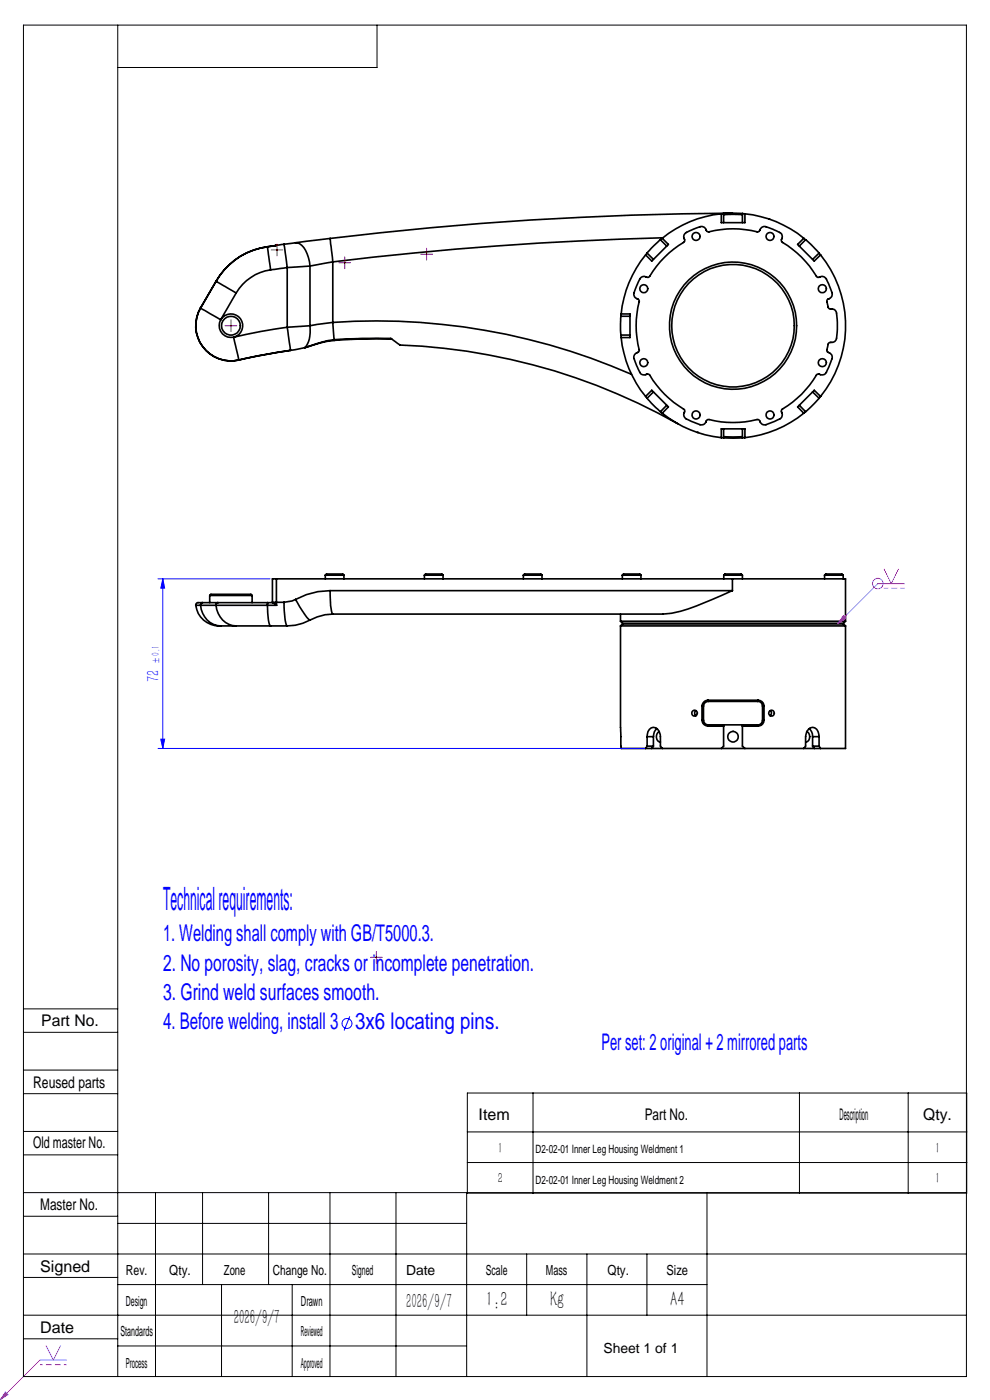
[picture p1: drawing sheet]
<svg xmlns="http://www.w3.org/2000/svg" width="210mm" height="297mm" viewBox="0 0 210 297" stroke-linecap="round" stroke-linejoin="round" font-family="sans-serif">
<g fill="none" stroke="#000" stroke-width=".35">
<path d="M45.8 59.7l4.3 2.5M45.8 59.7h.1M45.8 59.7l-3.3 5.7M56.7 52.3a14.7 14.7 0 0 0-10.9 7.4M56.7 52.3l.7 5M57.4 57.3a10.2 10.2 0 0 0-7.3 4.9M58.6 52l-1.9 .3M58.6 52l-.2 .1M60.3 51.8l-1.7 .2M60.3 51.8l.6 5M60.9 56.8l-3.5 .5M60.9 56.8v12.6"/>
<path d="M62.7 51.5l-2.4 .3M62.7 51.5a2.98 2.98 0 0 1 2.5 2.4l.6 2.5M65.8 56.4l-4.9 .4M65.8 56.4v12.7M70 50.6l-7.3 .9M70 50.6l.6 5M70.6 55.6l-4.8 .8M70.6 55.6v12.8M135.9 58.9a1.67 1.67 0 0 1 1.6-.1 25 25 0 0 1 7.7-7.7v-.1a1.19 1.19 0 0 1 .7-1.9l2.2-.9a1.18 1.18 0 0 1 1.8 .8l.3 .2a21.8 21.8 0 0 1 10.6 0l.3-.2a1.13 1.13 0 0 1 1.7-.8l2.2 .9a1.27 1.27 0 0 1 .7 2l.1 .1a23.6 23.6 0 0 1 7.6 7.6h.2a1.19 1.19 0 0 1 1.8 .7l1 2.2a1.18 1.18 0 0 1-.9 1.8l-.1 .5 .2 1.2 .2 .2 .3 .1a1.05 1.05 0 0 1 1.3 .9 14.1 14.1 0 0 1-.2 5.8 1.54 1.54 0 0 1-1.3 .5l-.2 .3a1.91 1.91 0 0 0-.1 1.7 1.13 1.13 0 0 1 .8 1.7l-1 2.2a1.24 1.24 0 0 1-1.9 .7l-.1 .1a23 23 0 0 1-7.6 7.6v.4a1.09 1.09 0 0 1-.8 1.6l-2.2 1a1.24 1.24 0 0 1-1.8-.9l-.2-.1a22.8 22.8 0 0 1-10.7 0l-.2 .2a1.11 1.11 0 0 1-1.8 .8l-2.2-1a1.24 1.24 0 0 1-.7-1.9v-.1a22.8 22.8 0 0 1-7.6-7.6l-.3-.1a1.14 1.14 0 0 1-1.8-.7l-.9-2.2a1.23 1.23 0 0 1 .9-1.8l.1-.2a22.8 22.8 0 0 1 0-10.7l-.2-.2a1.11 1.11 0 0 1-.8-1.8zM136.9 54.1a23.3 23.3 0 0 0-5.1 12.5M137.3 53.7l1.3 1.3M137.3 53.7l-.4 .4"/>
<path d="M140.1 50.9l-2.8 2.8M140.1 50.9l1.3 1.3M140.5 50.5l1.3 1.4-3.5 3.5-1.4-1.3M140.5 50.5l-.4 .4M140.6 50.4a740.4 740.4 0 0 0-70 5.2M153 45.4a23.3 23.3 0 0 0-12.5 5.1M153 45.4v1.8h5v-1.8M153.5 45.3h4M153.5 45.5h4M153.5 45.3v1.9M153.5 45.3l-.5 .1M155.4 45.2a738.9 738.9 0 0 0-85.4 5.4"/>
<path d="M157.5 45.3v1.9M157.5 45.3l.5 .1M158 45.4a23.1 23.1 0 0 1 12.5 5.1M163.1 46.5h.1M170.5 50.5l-1.3 1.4 3.5 3.5 1.4-1.3M170.5 50.5l.4 .4M170.9 50.9l2.8 2.8M170.9 50.9l-1.4 1.3M173.7 53.7l-1.3 1.3M173.7 53.7l.4 .4M174.1 54.1a23.9 23.9 0 0 1 0 30M42.5 65.4a7.5 7.5 0 0 0 .5 8.1 7.5 7.5 0 0 0 7.7 2.9"/>
<path d="M42.5 65.4h.1M42.5 65.4l4.3 2.4M46.8 67.8a2.53 2.53 0 0 0 .2 2.8 2.53 2.53 0 0 0 2.6 .9M46.8 67.8a2.51 2.51 0 0 1 4.2-.2 2.51 2.51 0 0 1-1.4 3.9M49.6 71.5l1.1 4.9M50.1 62.2l-3.3 5.6M60.9 69.4l-5.7 .9-5.6 1.2M60.9 69.4l.7 4.9M61.6 74.3l-6.8 1.2-4.1 .9M64.6 73.8l-3 .5M65.8 69.1l-4.9 .3M65.8 69.1a5.6 5.6 0 0 1-1.2 4.7"/>
<path d="M70.6 68.4l-4.8 .7M70.6 68.4l.3 3.7M70.6 68.4a135.6 135.6 0 0 1 63.3 11M70.9 72.2a19.4 19.4 0 0 0-6.2 1.6M70.9 72.1a30.5 30.5 0 0 0-6.3 1.7M70.9 72.1l6-.3h6l1.8 1.3a132 132 0 0 1 59.1 16.8M70.9 72.1v.1M83.1 71.9h-6.1l-6.1 .3M131.7 67.1v4M131.7 67.1h1.9M131.7 71.1h1.9M131.7 71.1l.1 .5"/>
<path d="M131.8 71.6a23.1 23.1 0 0 0 5.1 12.5M131.8 66.6h1.8v5h-1.8M131.8 66.6l-.1 .5M136.9 84.1l1.4-1.3 3.5 3.5-1.3 1.4M136.9 84.1l.4 .4M137.3 84.5l2.8 2.8M138.6 83.1l-1.3 1.4M140.1 87.3l.4 .4M140.5 87.7a24.1 24.1 0 0 0 12.5 5.1M141.4 86l-1.3 1.3M147.9 91.7h.1M153 92.8v-1.8h5v1.8"/>
<path d="M153 92.8l.5 .1M153.5 92.9h4M153.5 92.6h4M153.5 91v1.9M157.5 91v1.9M158 92.8l-.5 .1M169.5 86l1.4 1.3M170.5 87.7a23.8 23.8 0 0 1-12.5 5.1M170.9 87.3l-.4 .4M172.4 83.1l1.3 1.4M173.7 84.5l-2.8 2.8M174.1 84.1l-1.4-1.3-3.5 3.5 1.3 1.4"/>
<path d="M174.1 84.1l-.4 .4M41.5 128.4a5 5 0 0 0 5.3 4.4M41.5 128.4h1M42.5 128.4a4.5 4.5 0 0 0 4.3 4.4M42.5 128.4h3.3M43 127.8l-1.2 .1-.3 .5M43 127.8l-.3 .1-.2 .5M43 127.8h3.2M44.5 126.3a.77 .77 0 0 1 .9-.2h6.9a1.18 1.18 0 0 1 1.2 .2M44.5 126.3h9M44.5 126.3v1.5M45.8 128.4h10.9"/>
<path d="M45.8 128.4a4.5 4.5 0 0 0 4.3 4.4M46.2 127.8h10.6M46.2 127.8l-.3 .3-.1 .3M46.8 132.8h3.3M50.1 132.8h7.3M53.5 126.3v1.5M56.7 128.4l.2 3.1 .2 1 .3 .3M56.7 128.4h2M56.8 127.8l-.1 .6M56.8 127.8h1M57.4 132.8h3.5M57.8 127.8h.8"/>
<path d="M57.8 127.8l.9 .6M58.6 127.8h1.7M58.6 122.8h96.8M58.6 127.8l.1 .6M58.6 122.8h-.8v5M58.6 122.8v5M60.3 127.8a14.6 14.6 0 0 0 .5 4.9l.1 .1M62.7 127.2l-.8 .3-1.6 .3M62.7 127.2a15.4 15.4 0 0 0 3.1 4.3M65.8 131.5l-1.6 .7-1.5 .4-1.8 .2M69 122l.3-.2h3.4l.3 .2M69 122h4"/>
<path d="M69 122v.8M70 125.3a11.4 11.4 0 0 0 .6 5M70 125.3h85.4M70 125.3l-2.6 .2-2.4 .6-2.3 1.1M70.6 130.3l-1.7 .1-1.6 .5-1.5 .6M73 122v.8M90 122l.3-.2h3.4l.3 .2M90 122h4M90 122v.8M94 122v.8M111 122l.3-.2h3.4l.3 .2M111 122h4"/>
<path d="M111 122v.8M115 122v.8M131.6 131.8h47.8M131.6 132.8v21.5l.2 4.5h5.1M131.6 132.8h47.8M131.6 130.3v1.5M131.6 131.8l.5 .5M132 122a.77 .77 0 0 1 .9-.2h2.8l.3 .2M132 122h4M132 122v.8M132.1 132.3h46.8M132.1 132.3l-.5 .5"/>
<path d="M136 122v.8M153.5 122l.3-.2h3.4l.3 .2M153.5 122h4M153.5 122v.8M155.4 125.3l-2.3 1a51.6 51.6 0 0 1-10.6 3.8l-1.9 .2h-70M155.4 122.8h24v9M155.4 122.8v2.5M157.5 122v.8M174.9 122l.3-.2h3.4l.3 .2M174.9 122h4M174.9 122v.8M178.9 122v.8"/>
<path d="M178.9 132.3l.5 .5M179.4 132.8v26h-5.3M179.4 131.8l-.5 .5M136.9 158.8h3.6M137.3 156.3a1.53 1.53 0 0 1 1.8-1.9 2.16 2.16 0 0 1 1 1.9v2l.4 .5M137.3 156.3v2M137.3 158.3l-.4 .5M137.3 156.3h1.3M137.3 158.3h1.3M138.6 158.3l-.3 .5M138.6 156.3v2M139.3 154.5a2.2 2.2 0 0 0-.7 1.8"/>
<path d="M139.8 155.2a1.22 1.22 0 0 0-.6 1.2 1.22 1.22 0 0 0 .9 1M140.5 158.8h12.5M147.6 150.8l-.2 .4v.4l.2 .2M148.9 152.8a1.29 1.29 0 0 0 1.3 1.3M148.9 152.8h.3M148.9 149.8h.3M148.9 149.8v3M149.2 152.8a1.01 1.01 0 0 0 1 1M149.2 149.8v3M150.2 148.6h10.6M150.2 148.6a1.27 1.27 0 0 0-1.3 1.2M150.2 154.1h3.3"/>
<path d="M150.2 148.6v.2M150.2 148.8h10.5M150.2 153.8v.3M150.2 153.8h3.3M150.2 148.8a1.04 1.04 0 0 0-1 1M153 158.8h5M153.5 153.8v.3M153.5 154.1v4.2l-.5 .5M153.5 153.8h4M157.5 154.1h3.3M157.5 153.8h3.2M157.5 153.8v.3"/>
<path d="M157.5 154.1v4.2l.5 .5M158 158.8h12.5M160.7 153.8l.1 .3M160.7 148.8a.96 .96 0 0 1 1 1M160.8 148.6a1.25 1.25 0 0 1 1.3 1.2M160.8 148.6l-.1 .2M161.7 149.8h.4M161.7 152.8a1.01 1.01 0 0 1-1 1M161.7 152.8h.4M161.7 149.8v3M162.1 152.8a1.31 1.31 0 0 1-1.3 1.3M162.1 149.8v3"/>
<path d="M163.4 150.8l.3 .4-.4 .6M170.5 158.8h3.6M171.1 155.2a1.2 1.2 0 0 1 .7 1.2 1.2 1.2 0 0 1-.9 1M171.7 154.5a2.2 2.2 0 0 1 .7 1.8M172.4 156.3h1.3M172.4 156.3v2M172.4 158.3l.3 .5M172.4 158.3h1.3M173.7 156.3a1.53 1.53 0 0 0-1.8-1.9 2.09 2.09 0 0 0-1 1.9v2l-.4 .5M173.7 158.3l.4 .5M173.7 156.3v2"/>
<circle cx="147.6" cy="50.2" r=".84"/>
<circle cx="163.3" cy="50.2" r=".84"/>
<circle cx="49" cy="69.1" r="1.99"/>
<circle cx="136.6" cy="61.2" r=".84"/>
<circle cx="136.6" cy="76.9" r=".84"/>
<circle cx="155.5" cy="69.1" r="13.5"/>
<circle cx="155.5" cy="69.1" r="13"/>
<circle cx="174.4" cy="61.2" r=".86"/>
<circle cx="174.4" cy="76.9" r=".86"/>
<circle cx="147.6" cy="88" r=".85"/>
<circle cx="163.3" cy="88" r=".85"/>
<circle cx="147.3" cy="151.3" r=".61"/>
<circle cx="155.5" cy="156.3" r="1.13"/>
<circle cx="163.6" cy="151.3" r=".61"/>
</g>
<g fill="none" stroke="#f0f" stroke-width=".21">
<path d="M178.9 130.6l.5 .6-1.7 1.1zM187.5 120.7l1.6 3.1 1.5-3.1M191.9 123.8h-5.7l-8.5 8.5M1.1 295.3l.6 .6-1.7 1.1zM9.7 285.4l1.6 3.1 1.6-3.1M14.1 288.5h-5.6l-8.5 8.5"/>
<circle cx="186.2" cy="123.8" r="1.11"/>
</g>
<g fill="none" stroke="#00f" stroke-width=".21">
<path d="M33.5 122.8h23.8M34.5 122.8l.4 2h-.8zM34.5 122.8v36M33.5 158.8h103.2M34.1 156.8h.8l-.4 2zM74.2 215.6l-1.2 3"/>
<circle cx="73.6" cy="217.1" r="1.06"/>
</g>
<path d="M191.9 124.8h-4.4" fill="none" stroke="#f0f" stroke-width=".21" stroke-dasharray="1.3 .6" stroke-dashoffset=".3" stroke-linecap="butt"/>
<path d="M14.2 289.5h-5.7" fill="none" stroke="#f0f" stroke-width=".21" stroke-dasharray="1.3 .6" stroke-dashoffset=".6" stroke-linecap="butt"/>
<g fill="none" stroke="#000" stroke-width=".21">
<path d="M5 5.3h200v286.7h-200zM25 5.3v286.7M80 5.3v9h-55M5 214h20M5 219h20M5 232h20M5 227h20M99.1 231.9h106v21.2h-106zM113.1 231.9v21.2M169.6 231.9v21.2M192.7 231.9v21.2M5 245h20"/>
<path d="M5 240h20M5 258h20M5 253h200M25 259.5h74M33 253v39M43 253v19.5M57 253v19.5M70 253v39M84 253v39M99 253v39M99.1 240.1h106M99.1 246.6h106"/>
<path d="M150 253v39M5 271h20M5 266h200M5 279h200M25 272.5h125M47 272.5v19.5M62 272.5v19.5M111.7 266v13M124.5 266v26M137.2 266v13M5 284h20M25 285.5h74"/>
</g>
<path d="M57.5 53h2.5M58.8 51.8v2.5M71.9 55.7h2.5M73.1 54.5v2.5M89.3 53.9h2.5M90.5 52.7v2.5M47.7 69.1h2.5M49 67.8v2.5M78.6 203.1h2.5M79.8 201.9v2.4" fill="none" stroke="#f00" stroke-width=".21"/>
<path d="M34.1 156.8h.8l-.4 2zM34.5 122.8l.4 2h-.8z" fill="#00f"/>
<path d="M178.9 130.6l.5 .6-1.7 1.1zM1.1 295.3l.6 .6-1.7 1.1z" fill="#f0f"/>
<text font-size="6.8" fill="#00f" x="34.6" y="193">Technical requirements:</text>
<g font-size="4.9" fill="#00f">
<text x="34.6" y="199.7">1. Welding shall comply with GB/T5000.3.</text>
<text x="34.6" y="205.9">2. No porosity, slag, cracks or incomplete penetration.</text>
<text x="34.6" y="212.1">3. Grind weld surfaces smooth.</text>
<text x="34.6" y="218.3">4. Before welding, install 3</text>
<text x="75.4" y="218.3">3x6 locating pins.</text>
<text x="127.6" y="222.8">Per set: 2 original + 2 mirrored parts</text>
</g>
<g font-size="4.4">
<text x="49.6" y="280.9">2026/9/7</text>
<text x="86.1" y="277.4">2026/9/7</text>
<text x="103.1" y="277.1">1:2</text>
<text x="116.7" y="277.1">Kg</text>
<text x="142.1" y="277.1">A4</text>
</g>
<text font-size="3.8" fill="#00f" x="33.8" y="144.7" transform="rotate(-90 33.8 144.7)">72</text>
<g font-size="3.4">
<text x="8.7" y="217.7">Part No.</text>
<text x="7" y="230.8">Reused parts</text>
<text x="101.5" y="237.6">Item</text>
<text x="136.8" y="237.6">Part No.</text>
<text x="178.1" y="237.6">Description</text>
<text x="195.8" y="237.6">Qty.</text>
<text x="7" y="243.6">Old master No.</text>
<text x="8.5" y="256.6">Master No.</text>
<text x="8.5" y="269.8">Signed</text>
<text x="8.5" y="282.8">Date</text>
</g>
<g font-size="3.1">
<text x="105.6" y="244.6">1</text>
<text x="198.3" y="244.6">1</text>
<text x="105.6" y="251.1">2</text>
<text x="198.3" y="251.1">1</text>
</g>
<g font-size="3">
<text x="26.7" y="270.6">Rev.</text>
<text x="35.9" y="270.6">Qty.</text>
<text x="47.5" y="270.6">Zone</text>
<text x="57.9" y="270.6">Change No.</text>
<text x="74.6" y="270.6">Signed</text>
<text x="86.1" y="270.6">Date</text>
<text x="103.1" y="270.6">Scale</text>
<text x="115.8" y="270.6">Mass</text>
<text x="128.9" y="270.6">Qty.</text>
<text x="141.4" y="270.6">Size</text>
<text x="26.7" y="277">Design</text>
<text x="63.8" y="277.1">Drawn</text>
<text x="25.6" y="283.5">Standards</text>
<text x="63.8" y="283.5">Reviewed</text>
<text x="26.7" y="290.1">Process</text>
<text x="63.8" y="290.1">Approved</text>
</g>
<text font-size="2.9" x="128" y="287">Sheet 1 of 1</text>
<g font-size="2.4">
<text x="113.6" y="244.6">D2-02-01 Inner Leg Housing Weldment 1</text>
<text x="113.6" y="251.1">D2-02-01 Inner Leg Housing Weldment 2</text>
</g>
<text font-size="2.3" fill="#00f" x="33.8" y="140.8" transform="rotate(-90 33.8 140.8)">±0.1</text>
</svg>
